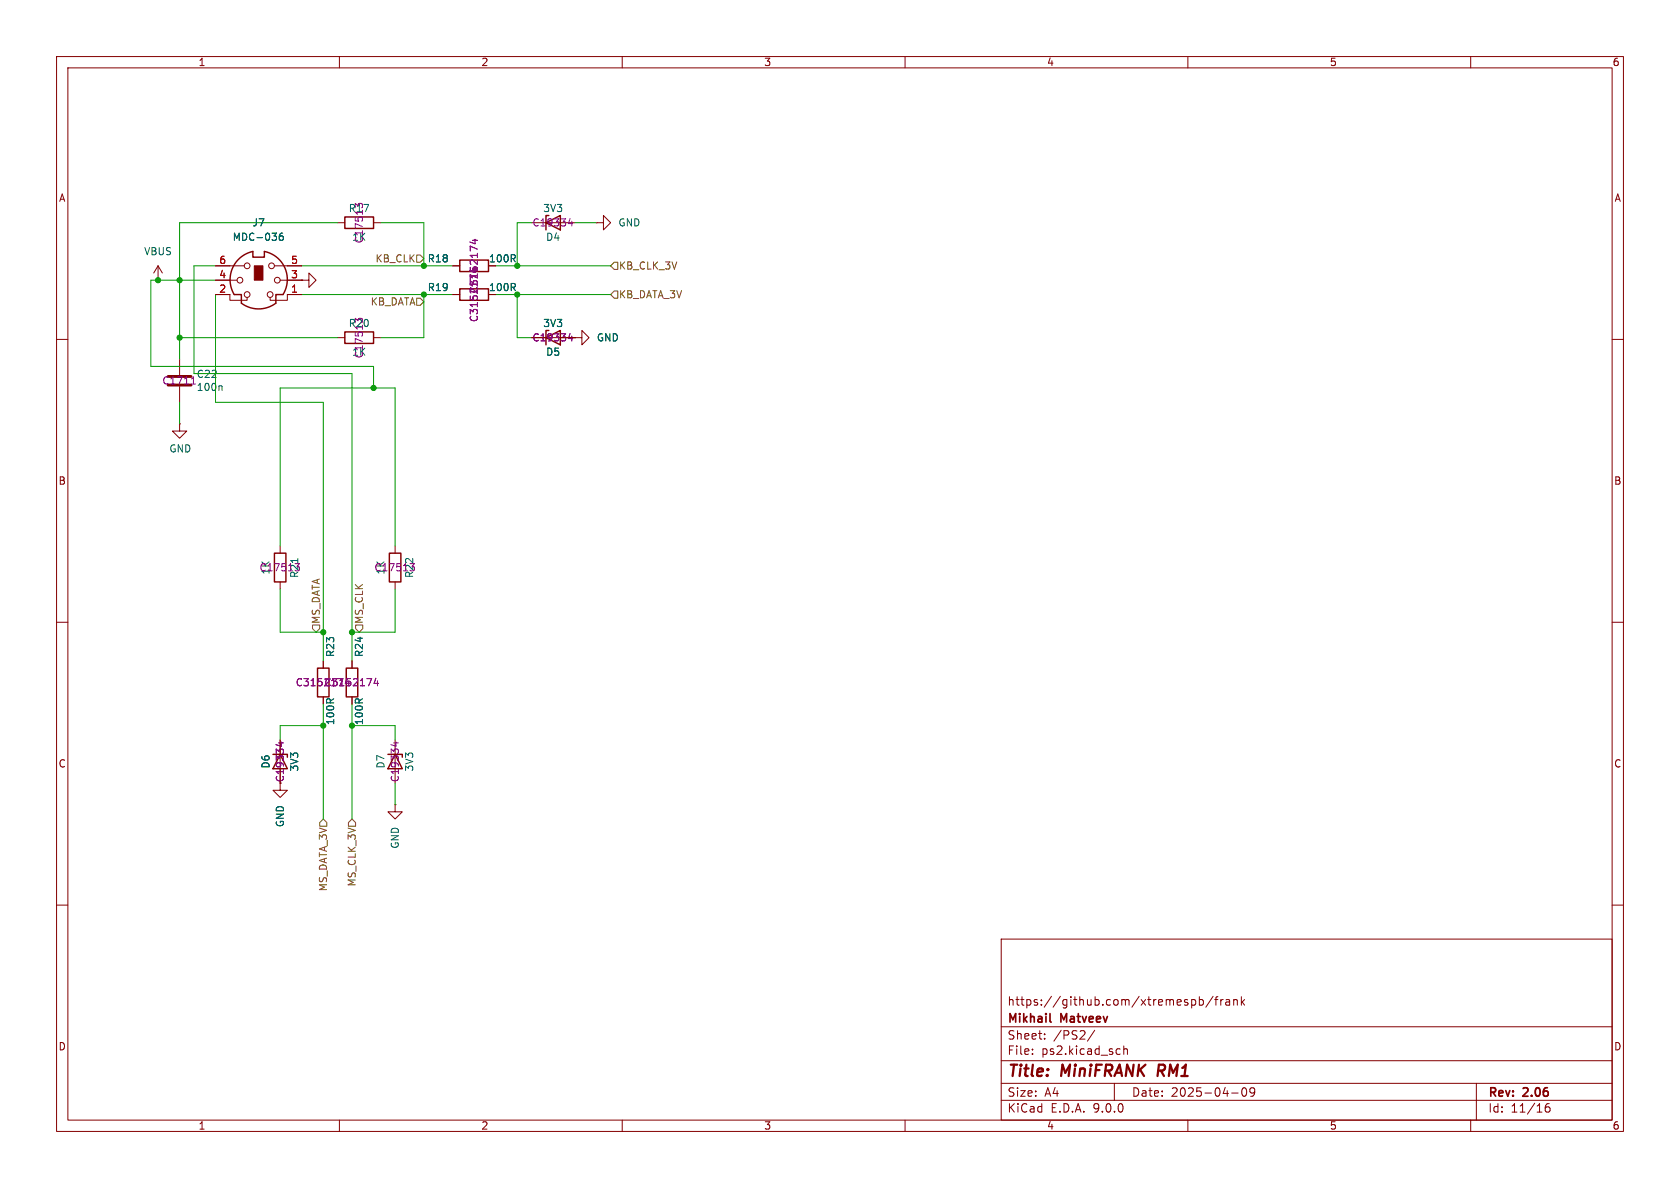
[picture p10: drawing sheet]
(kicad_sch
 (version 20250114)
 (generator "eeschema")
 (generator_version "9.0")
 (paper "A4")
 (title_block
  (title "MiniFRANK RM1")
  (date "2025-04-09")
  (rev "${VERSION}")
  (company "Mikhail Matveev")
  (comment 1 "https://github.com/xtremespb/frank"))
 (lib_symbols
  (symbol "Connector:Mini-DIN-6"
   (pin_names
    (offset 1.016)) (exclude_from_sim no) (in_bom yes) (on_board yes)
   (property "Reference" "J" (at 0 6.35 0) (effects (font (size 1.27 1.27))))
   (property "Value" "Mini-DIN-6" (at 0 -6.35 0) (effects (font (size 1.27 1.27))))
   (property "Footprint" "" (at 0 0 0) (effects (font (size 1.27 1.27)) (hide yes)))
   (property "Datasheet" "http://service.powerdynamics.com/ec/Catalog17/Section%2011.pdf" (at 0 0 0) (effects (font (size 1.27 1.27)) (hide yes)))
   (property "Description" "6-pin Mini-DIN connector" (at 0 0 0) (effects (font (size 1.27 1.27)) (hide yes)))
   (symbol "Mini-DIN-6_0_1"
    (polyline (pts (xy -4.318 -2.54) (xy -3.048 -2.54) (xy -3.048 -4.064)) (stroke (width 0.254) (type default)) (fill (type none)))
    (polyline (pts (xy -3.81 0) (xy -5.08 0)) (stroke (width 0) (type default)) (fill (type none)))
    (circle (center -3.302 0) (radius 0.508) (stroke (width 0) (type default)) (fill (type none)))
    (polyline (pts (xy -2.54 2.54) (xy -5.08 2.54)) (stroke (width 0) (type default)) (fill (type none)))
    (circle (center -2.032 2.54) (radius 0.508) (stroke (width 0) (type default)) (fill (type none)))
    (circle (center -2.032 -2.54) (radius 0.508) (stroke (width 0) (type default)) (fill (type none)))
    (polyline (pts (xy -2.032 -3.048) (xy -2.032 -3.556) (xy -5.08 -3.556) (xy -5.08 -2.54)) (stroke (width 0) (type default)) (fill (type none)))
    (polyline (pts (xy -1.016 5.08) (xy -1.016 4.064) (xy 1.016 4.064) (xy 1.016 5.08)) (stroke (width 0.254) (type default)) (fill (type none)))
    (rectangle (start -0.762 2.54) (end 0.762 0) (stroke (width 0) (type default)) (fill (type outline)))
    (arc (start 3.048 -4.064) (mid 0 -5.08) (end -3.048 -4.064) (stroke (width 0.254) (type default)) (fill (type none)))
    (arc (start 1.016 5.08) (mid 4.6646 2.1356) (end 4.318 -2.54) (stroke (width 0.254) (type default)) (fill (type none)))
    (arc (start -4.318 -2.54) (mid -4.6241 2.1181) (end -1.016 5.08) (stroke (width 0.254) (type default)) (fill (type none)))
    (circle (center 2.032 -2.54) (radius 0.508) (stroke (width 0) (type default)) (fill (type none)))
    (polyline (pts (xy 2.032 -3.048) (xy 2.032 -3.556) (xy 5.08 -3.556) (xy 5.08 -2.54)) (stroke (width 0) (type default)) (fill (type none)))
    (circle (center 2.286 2.54) (radius 0.508) (stroke (width 0) (type default)) (fill (type none)))
    (polyline (pts (xy 2.794 2.54) (xy 5.08 2.54)) (stroke (width 0) (type default)) (fill (type none)))
    (circle (center 3.302 0) (radius 0.508) (stroke (width 0) (type default)) (fill (type none)))
    (polyline (pts (xy 4.318 -2.54) (xy 3.048 -2.54) (xy 3.048 -4.064)) (stroke (width 0.254) (type default)) (fill (type none)))
    (polyline (pts (xy 5.08 0) (xy 3.81 0)) (stroke (width 0) (type default)) (fill (type none))))
   (symbol "Mini-DIN-6_1_1"
    (pin passive line (at -7.62 2.54 0) (length 2.54) (name "~" (effects (font (size 1.27 1.27)))) (number "6" (effects (font (size 1.27 1.27)))))
    (pin passive line (at -7.62 0 0) (length 2.54) (name "~" (effects (font (size 1.27 1.27)))) (number "4" (effects (font (size 1.27 1.27)))))
    (pin passive line (at -7.62 -2.54 0) (length 2.54) (name "~" (effects (font (size 1.27 1.27)))) (number "2" (effects (font (size 1.27 1.27)))))
    (pin passive line (at 7.62 2.54 180) (length 2.54) (name "~" (effects (font (size 1.27 1.27)))) (number "5" (effects (font (size 1.27 1.27)))))
    (pin passive line (at 7.62 0 180) (length 2.54) (name "~" (effects (font (size 1.27 1.27)))) (number "3" (effects (font (size 1.27 1.27)))))
    (pin passive line (at 7.62 -2.54 180) (length 2.54) (name "~" (effects (font (size 1.27 1.27)))) (number "1" (effects (font (size 1.27 1.27))))))
   (embedded_fonts no))
  (symbol "Device:C"
   (pin_numbers (hide yes))
   (pin_names
    (offset 0.254)) (exclude_from_sim no) (in_bom yes) (on_board yes)
   (property "Reference" "C" (at 0.635 2.54 0) (effects (font (size 1.27 1.27)) (justify left)))
   (property "Value" "C" (at 0.635 -2.54 0) (effects (font (size 1.27 1.27)) (justify left)))
   (property "Footprint" "" (at 0.9652 -3.81 0) (effects (font (size 1.27 1.27)) (hide yes)))
   (property "Datasheet" "~" (at 0 0 0) (effects (font (size 1.27 1.27)) (hide yes)))
   (property "Description" "Unpolarized capacitor" (at 0 0 0) (effects (font (size 1.27 1.27)) (hide yes)))
   (symbol "C_0_1"
    (polyline (pts (xy -2.032 0.762) (xy 2.032 0.762)) (stroke (width 0.508) (type default)) (fill (type none)))
    (polyline (pts (xy -2.032 -0.762) (xy 2.032 -0.762)) (stroke (width 0.508) (type default)) (fill (type none))))
   (symbol "C_1_1"
    (pin passive line (at 0 3.81 270) (length 2.794) (name "~" (effects (font (size 1.27 1.27)))) (number "1" (effects (font (size 1.27 1.27)))))
    (pin passive line (at 0 -3.81 90) (length 2.794) (name "~" (effects (font (size 1.27 1.27)))) (number "2" (effects (font (size 1.27 1.27))))))
   (embedded_fonts no))
  (symbol "Device:D_Zener"
   (pin_numbers (hide yes))
   (pin_names
    (offset 1.016) (hide yes)) (exclude_from_sim no) (in_bom yes) (on_board yes)
   (property "Reference" "D" (at 0 2.54 0) (effects (font (size 1.27 1.27))))
   (property "Value" "D_Zener" (at 0 -2.54 0) (effects (font (size 1.27 1.27))))
   (property "Footprint" "" (at 0 0 0) (effects (font (size 1.27 1.27)) (hide yes)))
   (property "Datasheet" "~" (at 0 0 0) (effects (font (size 1.27 1.27)) (hide yes)))
   (property "Description" "Zener diode" (at 0 0 0) (effects (font (size 1.27 1.27)) (hide yes)))
   (symbol "D_Zener_0_1"
    (polyline (pts (xy -1.27 -1.27) (xy -1.27 1.27) (xy -0.762 1.27)) (stroke (width 0.254) (type default)) (fill (type none)))
    (polyline (pts (xy 1.27 0) (xy -1.27 0)) (stroke (width 0) (type default)) (fill (type none)))
    (polyline (pts (xy 1.27 -1.27) (xy 1.27 1.27) (xy -1.27 0) (xy 1.27 -1.27)) (stroke (width 0.254) (type default)) (fill (type none))))
   (symbol "D_Zener_1_1"
    (pin passive line (at -3.81 0 0) (length 2.54) (name "K" (effects (font (size 1.27 1.27)))) (number "1" (effects (font (size 1.27 1.27)))))
    (pin passive line (at 3.81 0 180) (length 2.54) (name "A" (effects (font (size 1.27 1.27)))) (number "2" (effects (font (size 1.27 1.27))))))
   (embedded_fonts no))
  (symbol "Device:R"
   (pin_numbers (hide yes))
   (pin_names
    (offset 0)) (exclude_from_sim no) (in_bom yes) (on_board yes)
   (property "Reference" "R" (at 2.032 0 90) (effects (font (size 1.27 1.27))))
   (property "Value" "R" (at 0 0 90) (effects (font (size 1.27 1.27))))
   (property "Footprint" "" (at -1.778 0 90) (effects (font (size 1.27 1.27)) (hide yes)))
   (property "Datasheet" "~" (at 0 0 0) (effects (font (size 1.27 1.27)) (hide yes)))
   (property "Description" "Resistor" (at 0 0 0) (effects (font (size 1.27 1.27)) (hide yes)))
   (symbol "R_0_1"
    (rectangle (start -1.016 -2.54) (end 1.016 2.54) (stroke (width 0.254) (type default)) (fill (type none))))
   (symbol "R_1_1"
    (pin passive line (at 0 3.81 270) (length 1.27) (name "~" (effects (font (size 1.27 1.27)))) (number "1" (effects (font (size 1.27 1.27)))))
    (pin passive line (at 0 -3.81 90) (length 1.27) (name "~" (effects (font (size 1.27 1.27)))) (number "2" (effects (font (size 1.27 1.27))))))
   (embedded_fonts no))
  (symbol "GND_1"
   (power)
   (pin_numbers (hide yes))
   (pin_names
    (offset 0) (hide yes)) (exclude_from_sim no) (in_bom yes) (on_board yes)
   (property "Reference" "#PWR" (at 0 -6.35 0) (effects (font (size 1.27 1.27)) (hide yes)))
   (property "Value" "GND" (at 0 -3.81 0) (effects (font (size 1.27 1.27))))
   (property "Footprint" "" (at 0 0 0) (effects (font (size 1.27 1.27)) (hide yes)))
   (property "Datasheet" "" (at 0 0 0) (effects (font (size 1.27 1.27)) (hide yes)))
   (property "Description" "Power symbol creates a global label with name \"GND\" , ground" (at 0 0 0) (effects (font (size 1.27 1.27)) (hide yes)))
   (symbol "GND_1_0_1"
    (polyline (pts (xy 0 0) (xy 0 -1.27) (xy 1.27 -1.27) (xy 0 -2.54) (xy -1.27 -1.27) (xy 0 -1.27)) (stroke (width 0) (type default)) (fill (type none))))
   (symbol "GND_1_1_1"
    (pin power_in line (at 0 0 270) (length 0) (name "~" (effects (font (size 1.27 1.27)))) (number "1" (effects (font (size 1.27 1.27))))))
   (embedded_fonts no))
  (symbol "GND_2"
   (power)
   (pin_numbers (hide yes))
   (pin_names
    (offset 0) (hide yes)) (exclude_from_sim no) (in_bom yes) (on_board yes)
   (property "Reference" "#PWR" (at 0 -6.35 0) (effects (font (size 1.27 1.27)) (hide yes)))
   (property "Value" "GND" (at 0 -3.81 0) (effects (font (size 1.27 1.27))))
   (property "Footprint" "" (at 0 0 0) (effects (font (size 1.27 1.27)) (hide yes)))
   (property "Datasheet" "" (at 0 0 0) (effects (font (size 1.27 1.27)) (hide yes)))
   (property "Description" "Power symbol creates a global label with name \"GND\" , ground" (at 0 0 0) (effects (font (size 1.27 1.27)) (hide yes)))
   (symbol "GND_2_0_1"
    (polyline (pts (xy 0 0) (xy 0 -1.27) (xy 1.27 -1.27) (xy 0 -2.54) (xy -1.27 -1.27) (xy 0 -1.27)) (stroke (width 0) (type default)) (fill (type none))))
   (symbol "GND_2_1_1"
    (pin power_in line (at 0 0 270) (length 0) (name "~" (effects (font (size 1.27 1.27)))) (number "1" (effects (font (size 1.27 1.27))))))
   (embedded_fonts no))
  (symbol "GND_3"
   (power)
   (pin_numbers (hide yes))
   (pin_names
    (offset 0) (hide yes)) (exclude_from_sim no) (in_bom yes) (on_board yes)
   (property "Reference" "#PWR" (at 0 -6.35 0) (effects (font (size 1.27 1.27)) (hide yes)))
   (property "Value" "GND" (at 0 -3.81 0) (effects (font (size 1.27 1.27))))
   (property "Footprint" "" (at 0 0 0) (effects (font (size 1.27 1.27)) (hide yes)))
   (property "Datasheet" "" (at 0 0 0) (effects (font (size 1.27 1.27)) (hide yes)))
   (property "Description" "Power symbol creates a global label with name \"GND\" , ground" (at 0 0 0) (effects (font (size 1.27 1.27)) (hide yes)))
   (symbol "GND_3_0_1"
    (polyline (pts (xy 0 0) (xy 0 -1.27) (xy 1.27 -1.27) (xy 0 -2.54) (xy -1.27 -1.27) (xy 0 -1.27)) (stroke (width 0) (type default)) (fill (type none))))
   (symbol "GND_3_1_1"
    (pin power_in line (at 0 0 270) (length 0) (name "~" (effects (font (size 1.27 1.27)))) (number "1" (effects (font (size 1.27 1.27))))))
   (embedded_fonts no))
  (symbol "GND_4"
   (power)
   (pin_numbers (hide yes))
   (pin_names
    (offset 0) (hide yes)) (exclude_from_sim no) (in_bom yes) (on_board yes)
   (property "Reference" "#PWR" (at 0 -6.35 0) (effects (font (size 1.27 1.27)) (hide yes)))
   (property "Value" "GND" (at 0 -3.81 0) (effects (font (size 1.27 1.27))))
   (property "Footprint" "" (at 0 0 0) (effects (font (size 1.27 1.27)) (hide yes)))
   (property "Datasheet" "" (at 0 0 0) (effects (font (size 1.27 1.27)) (hide yes)))
   (property "Description" "Power symbol creates a global label with name \"GND\" , ground" (at 0 0 0) (effects (font (size 1.27 1.27)) (hide yes)))
   (symbol "GND_4_0_1"
    (polyline (pts (xy 0 0) (xy 0 -1.27) (xy 1.27 -1.27) (xy 0 -2.54) (xy -1.27 -1.27) (xy 0 -1.27)) (stroke (width 0) (type default)) (fill (type none))))
   (symbol "GND_4_1_1"
    (pin power_in line (at 0 0 270) (length 0) (name "~" (effects (font (size 1.27 1.27)))) (number "1" (effects (font (size 1.27 1.27))))))
   (embedded_fonts no))
  (symbol "GND_6"
   (power)
   (pin_numbers (hide yes))
   (pin_names
    (offset 0) (hide yes)) (exclude_from_sim no) (in_bom yes) (on_board yes)
   (property "Reference" "#PWR" (at 0 -6.35 0) (effects (font (size 1.27 1.27)) (hide yes)))
   (property "Value" "GND" (at 0 -3.81 0) (effects (font (size 1.27 1.27))))
   (property "Footprint" "" (at 0 0 0) (effects (font (size 1.27 1.27)) (hide yes)))
   (property "Datasheet" "" (at 0 0 0) (effects (font (size 1.27 1.27)) (hide yes)))
   (property "Description" "Power symbol creates a global label with name \"GND\" , ground" (at 0 0 0) (effects (font (size 1.27 1.27)) (hide yes)))
   (symbol "GND_6_0_1"
    (polyline (pts (xy 0 0) (xy 0 -1.27) (xy 1.27 -1.27) (xy 0 -2.54) (xy -1.27 -1.27) (xy 0 -1.27)) (stroke (width 0) (type default)) (fill (type none))))
   (symbol "GND_6_1_1"
    (pin power_in line (at 0 0 270) (length 0) (name "~" (effects (font (size 1.27 1.27)))) (number "1" (effects (font (size 1.27 1.27))))))
   (embedded_fonts no))
  (symbol "power:GND"
   (power)
   (pin_numbers (hide yes))
   (pin_names
    (offset 0) (hide yes)) (exclude_from_sim no) (in_bom yes) (on_board yes)
   (property "Reference" "#PWR" (at 0 -6.35 0) (effects (font (size 1.27 1.27)) (hide yes)))
   (property "Value" "GND" (at 0 -3.81 0) (effects (font (size 1.27 1.27))))
   (property "Footprint" "" (at 0 0 0) (effects (font (size 1.27 1.27)) (hide yes)))
   (property "Datasheet" "" (at 0 0 0) (effects (font (size 1.27 1.27)) (hide yes)))
   (property "Description" "Power symbol creates a global label with name \"GND\" , ground" (at 0 0 0) (effects (font (size 1.27 1.27)) (hide yes)))
   (symbol "GND_0_1"
    (polyline (pts (xy 0 0) (xy 0 -1.27) (xy 1.27 -1.27) (xy 0 -2.54) (xy -1.27 -1.27) (xy 0 -1.27)) (stroke (width 0) (type default)) (fill (type none))))
   (symbol "GND_1_1"
    (pin power_in line (at 0 0 270) (length 0) (name "~" (effects (font (size 1.27 1.27)))) (number "1" (effects (font (size 1.27 1.27))))))
   (embedded_fonts no))
  (symbol "power:VBUS"
   (power)
   (pin_numbers (hide yes))
   (pin_names
    (offset 0) (hide yes)) (exclude_from_sim no) (in_bom yes) (on_board yes)
   (property "Reference" "#PWR" (at 0 -3.81 0) (effects (font (size 1.27 1.27)) (hide yes)))
   (property "Value" "VBUS" (at 0 3.556 0) (effects (font (size 1.27 1.27))))
   (property "Footprint" "" (at 0 0 0) (effects (font (size 1.27 1.27)) (hide yes)))
   (property "Datasheet" "" (at 0 0 0) (effects (font (size 1.27 1.27)) (hide yes)))
   (property "Description" "Power symbol creates a global label with name \"VBUS\"" (at 0 0 0) (effects (font (size 1.27 1.27)) (hide yes)))
   (symbol "VBUS_0_1"
    (polyline (pts (xy -0.762 1.27) (xy 0 2.54)) (stroke (width 0) (type default)) (fill (type none)))
    (polyline (pts (xy 0 2.54) (xy 0.762 1.27)) (stroke (width 0) (type default)) (fill (type none)))
    (polyline (pts (xy 0 0) (xy 0 2.54)) (stroke (width 0) (type default)) (fill (type none))))
   (symbol "VBUS_1_1"
    (pin power_in line (at 0 0 90) (length 0) (name "~" (effects (font (size 1.27 1.27)))) (number "1" (effects (font (size 1.27 1.27))))))
   (embedded_fonts no)))
 (junction
  (at 91.44 52.07)
  (diameter 0)
  (color 0 0 0 0))
 (junction
  (at 57.15 128.27)
  (diameter 0)
  (color 0 0 0 0))
 (junction
  (at 66.04 68.58)
  (diameter 0)
  (color 0 0 0 0))
 (junction
  (at 57.15 111.76)
  (diameter 0)
  (color 0 0 0 0))
 (junction
  (at 74.93 46.99)
  (diameter 0)
  (color 0 0 0 0))
 (junction
  (at 31.75 49.53)
  (diameter 0)
  (color 0 0 0 0))
 (junction
  (at 91.44 46.99)
  (diameter 0)
  (color 0 0 0 0))
 (junction
  (at 62.23 128.27)
  (diameter 0)
  (color 0 0 0 0))
 (junction
  (at 31.75 59.69)
  (diameter 0)
  (color 0 0 0 0))
 (junction
  (at 62.23 111.76)
  (diameter 0)
  (color 0 0 0 0))
 (junction
  (at 74.93 52.07)
  (diameter 0)
  (color 0 0 0 0))
 (junction
  (at 27.94 49.53)
  (diameter 0)
  (color 0 0 0 0))
 (wire
  (pts (xy 57.15 128.27) (xy 57.15 144.78))
  (stroke (width 0) (type default)))
 (wire
  (pts (xy 69.85 111.76) (xy 62.23 111.76))
  (stroke (width 0) (type default)))
 (wire
  (pts (xy 69.85 128.27) (xy 62.23 128.27))
  (stroke (width 0) (type default)))
 (wire
  (pts (xy 74.93 52.07) (xy 80.01 52.07))
  (stroke (width 0) (type default)))
 (wire
  (pts (xy 74.93 46.99) (xy 80.01 46.99))
  (stroke (width 0) (type default)))
 (wire
  (pts (xy 59.69 59.69) (xy 31.75 59.69))
  (stroke (width 0) (type default)))
 (wire
  (pts (xy 49.53 96.52) (xy 49.53 68.58))
  (stroke (width 0) (type default)))
 (wire
  (pts (xy 49.53 104.14) (xy 49.53 111.76))
  (stroke (width 0) (type default)))
 (wire
  (pts (xy 27.94 49.53) (xy 26.67 49.53))
  (stroke (width 0) (type default)))
 (wire
  (pts (xy 31.75 59.69) (xy 31.75 63.5))
  (stroke (width 0) (type default)))
 (wire
  (pts (xy 31.75 39.37) (xy 31.75 49.53))
  (stroke (width 0) (type default)))
 (wire
  (pts (xy 62.23 128.27) (xy 62.23 124.46))
  (stroke (width 0) (type default)))
 (wire
  (pts (xy 62.23 128.27) (xy 62.23 144.78))
  (stroke (width 0) (type default)))
 (wire
  (pts (xy 38.1 52.07) (xy 38.1 71.12))
  (stroke (width 0) (type default)))
 (wire
  (pts (xy 101.6 39.37) (xy 105.41 39.37))
  (stroke (width 0) (type default)))
 (wire
  (pts (xy 69.85 130.81) (xy 69.85 128.27))
  (stroke (width 0) (type default)))
 (wire
  (pts (xy 91.44 52.07) (xy 87.63 52.07))
  (stroke (width 0) (type default)))
 (wire
  (pts (xy 91.44 59.69) (xy 91.44 52.07))
  (stroke (width 0) (type default)))
 (wire
  (pts (xy 69.85 104.14) (xy 69.85 111.76))
  (stroke (width 0) (type default)))
 (wire
  (pts (xy 91.44 52.07) (xy 107.95 52.07))
  (stroke (width 0) (type default)))
 (wire
  (pts (xy 31.75 59.69) (xy 31.75 49.53))
  (stroke (width 0) (type default)))
 (wire
  (pts (xy 59.69 39.37) (xy 31.75 39.37))
  (stroke (width 0) (type default)))
 (wire
  (pts (xy 38.1 46.99) (xy 34.29 46.99))
  (stroke (width 0) (type default)))
 (wire
  (pts (xy 66.04 64.77) (xy 66.04 68.58))
  (stroke (width 0) (type default)))
 (wire
  (pts (xy 66.04 68.58) (xy 69.85 68.58))
  (stroke (width 0) (type default)))
 (wire
  (pts (xy 49.53 128.27) (xy 57.15 128.27))
  (stroke (width 0) (type default)))
 (wire
  (pts (xy 93.98 59.69) (xy 91.44 59.69))
  (stroke (width 0) (type default)))
 (wire
  (pts (xy 57.15 111.76) (xy 49.53 111.76))
  (stroke (width 0) (type default)))
 (wire
  (pts (xy 93.98 39.37) (xy 91.44 39.37))
  (stroke (width 0) (type default)))
 (wire
  (pts (xy 53.34 52.07) (xy 74.93 52.07))
  (stroke (width 0) (type default)))
 (wire
  (pts (xy 34.29 46.99) (xy 34.29 66.04))
  (stroke (width 0) (type default)))
 (wire
  (pts (xy 91.44 46.99) (xy 107.95 46.99))
  (stroke (width 0) (type default)))
 (wire
  (pts (xy 38.1 71.12) (xy 57.15 71.12))
  (stroke (width 0) (type default)))
 (wire
  (pts (xy 91.44 39.37) (xy 91.44 46.99))
  (stroke (width 0) (type default)))
 (wire
  (pts (xy 31.75 49.53) (xy 38.1 49.53))
  (stroke (width 0) (type default)))
 (wire
  (pts (xy 31.75 49.53) (xy 27.94 49.53))
  (stroke (width 0) (type default)))
 (wire
  (pts (xy 67.31 59.69) (xy 74.93 59.69))
  (stroke (width 0) (type default)))
 (wire
  (pts (xy 74.93 39.37) (xy 74.93 46.99))
  (stroke (width 0) (type default)))
 (wire
  (pts (xy 26.67 64.77) (xy 66.04 64.77))
  (stroke (width 0) (type default)))
 (wire
  (pts (xy 62.23 111.76) (xy 62.23 116.84))
  (stroke (width 0) (type default)))
 (wire
  (pts (xy 49.53 130.81) (xy 49.53 128.27))
  (stroke (width 0) (type default)))
 (wire
  (pts (xy 57.15 71.12) (xy 57.15 111.76))
  (stroke (width 0) (type default)))
 (wire
  (pts (xy 57.15 128.27) (xy 57.15 124.46))
  (stroke (width 0) (type default)))
 (wire
  (pts (xy 34.29 66.04) (xy 62.23 66.04))
  (stroke (width 0) (type default)))
 (wire
  (pts (xy 26.67 49.53) (xy 26.67 64.77))
  (stroke (width 0) (type default)))
 (wire
  (pts (xy 53.34 46.99) (xy 74.93 46.99))
  (stroke (width 0) (type default)))
 (wire
  (pts (xy 69.85 96.52) (xy 69.85 68.58))
  (stroke (width 0) (type default)))
 (wire
  (pts (xy 67.31 39.37) (xy 74.93 39.37))
  (stroke (width 0) (type default)))
 (wire
  (pts (xy 31.75 71.12) (xy 31.75 74.93))
  (stroke (width 0) (type default)))
 (wire
  (pts (xy 49.53 68.58) (xy 66.04 68.58))
  (stroke (width 0) (type default)))
 (wire
  (pts (xy 74.93 52.07) (xy 74.93 59.69))
  (stroke (width 0) (type default)))
 (wire
  (pts (xy 62.23 66.04) (xy 62.23 111.76))
  (stroke (width 0) (type default)))
 (wire
  (pts (xy 57.15 111.76) (xy 57.15 116.84))
  (stroke (width 0) (type default)))
 (wire
  (pts (xy 91.44 46.99) (xy 87.63 46.99))
  (stroke (width 0) (type default)))
 (wire
  (pts (xy 69.85 138.43) (xy 69.85 142.24))
  (stroke (width 0) (type default)))
 (hierarchical_label "MS_CLK_3V"
  (shape input)
  (at 62.23 144.78 270)
  (effects (font (size 1.27 1.27)) (justify right)))
 (hierarchical_label "MS_CLK"
  (shape input)
  (at 63.5 111.76 90)
  (effects (font (size 1.27 1.27)) (justify left)))
 (hierarchical_label "KB_CLK"
  (shape input)
  (at 74.93 45.72 180)
  (effects (font (size 1.27 1.27)) (justify right)))
 (hierarchical_label "KB_DATA_3V"
  (shape input)
  (at 107.95 52.07 0)
  (effects (font (size 1.27 1.27)) (justify left)))
 (hierarchical_label "MS_DATA_3V"
  (shape input)
  (at 57.15 144.78 270)
  (effects (font (size 1.27 1.27)) (justify right)))
 (hierarchical_label "MS_DATA"
  (shape input)
  (at 55.88 111.76 90)
  (effects (font (size 1.27 1.27)) (justify left)))
 (hierarchical_label "KB_CLK_3V"
  (shape input)
  (at 107.95 46.99 0)
  (effects (font (size 1.27 1.27)) (justify left)))
 (hierarchical_label "KB_DATA"
  (shape input)
  (at 74.93 53.34 180)
  (effects (font (size 1.27 1.27)) (justify right)))
 (symbol
  (lib_name "GND_6")
  (lib_id "power:GND")
  (at 101.6 59.69 90)
  (unit 1)
  (exclude_from_sim no)
  (in_bom yes)
  (on_board yes)
  (dnp no)
  (fields_autoplaced yes)
  (property "Reference" "#PWR055" (at 107.95 59.69 0) (effects (font (size 1.27 1.27)) (hide yes)))
  (property "Value" "GND" (at 105.41 59.6899 90) (effects (font (size 1.27 1.27)) (justify right)))
  (property "Footprint" "" (at 101.6 59.69 0) (effects (font (size 1.27 1.27)) (hide yes)))
  (property "Datasheet" "" (at 101.6 59.69 0) (effects (font (size 1.27 1.27)) (hide yes)))
  (property "Description" "Power symbol creates a global label with name \"GND\" , ground" (at 101.6 59.69 0) (effects (font (size 1.27 1.27)) (hide yes)))
  (pin "1"))
 (symbol
  (lib_id "Device:D_Zener")
  (at 97.79 59.69 0)
  (unit 1)
  (exclude_from_sim no)
  (in_bom yes)
  (on_board yes)
  (dnp no)
  (property "Reference" "D5" (at 97.79 62.23 0) (effects (font (size 1.27 1.27))))
  (property "Value" "3V3" (at 97.79 57.15 0) (effects (font (size 1.27 1.27))))
  (property "Footprint" "FRANK:Diode (SOD-323)" (at 97.79 59.69 0) (effects (font (size 1.27 1.27)) (hide yes)))
  (property "Datasheet" "https://www.vishay.com/docs/83335/bzx384g.pdf" (at 97.79 59.69 0) (effects (font (size 1.27 1.27)) (hide yes)))
  (property "Description" "" (at 97.79 59.69 0) (effects (font (size 1.27 1.27)) (hide yes)))
  (property "AliExpress" "https://www.aliexpress.com/item/1005006143480992.html" (at 97.79 59.69 0) (effects (font (size 1.27 1.27)) (hide yes)))
  (property "LCSC" "C19334" (at 97.79 59.69 0) (effects (font (size 1.27 1.27))))
  (pin "1")
  (pin "2"))
 (symbol
  (lib_name "GND_3")
  (lib_id "power:GND")
  (at 31.75 74.93 0)
  (unit 1)
  (exclude_from_sim no)
  (in_bom yes)
  (on_board yes)
  (dnp no)
  (property "Reference" "#PWR056" (at 31.75 81.28 0) (effects (font (size 1.27 1.27)) (hide yes)))
  (property "Value" "GND" (at 31.877 79.3242 0) (effects (font (size 1.27 1.27))))
  (property "Footprint" "" (at 31.75 74.93 0) (effects (font (size 1.27 1.27)) (hide yes)))
  (property "Datasheet" "" (at 31.75 74.93 0) (effects (font (size 1.27 1.27)) (hide yes)))
  (property "Description" "Power symbol creates a global label with name \"GND\" , ground" (at 31.75 74.93 0) (effects (font (size 1.27 1.27)) (hide yes)))
  (pin "1"))
 (symbol
  (lib_id "Device:R")
  (at 49.53 100.33 0)
  (unit 1)
  (exclude_from_sim no)
  (in_bom yes)
  (on_board yes)
  (dnp no)
  (property "Reference" "R21" (at 52.07 100.33 90) (effects (font (size 1.27 1.27))))
  (property "Value" "1K" (at 46.99 100.33 90) (effects (font (size 1.27 1.27))))
  (property "Footprint" "FRANK:Resistor (0805)" (at 47.752 100.33 90) (effects (font (size 1.27 1.27)) (hide yes)))
  (property "Datasheet" "https://www.vishay.com/docs/28952/mcs0402at-mct0603at-mcu0805at-mca1206at.pdf" (at 49.53 100.33 0) (effects (font (size 1.27 1.27)) (hide yes)))
  (property "Description" "" (at 49.53 100.33 0) (effects (font (size 1.27 1.27)) (hide yes)))
  (property "AliExpress" "https://www.aliexpress.com/item/1005005945735199.html" (at 49.53 100.33 0) (effects (font (size 1.27 1.27)) (hide yes)))
  (property "LCSC" "C17513" (at 49.53 100.33 0) (effects (font (size 1.27 1.27))))
  (pin "1")
  (pin "2"))
 (symbol
  (lib_name "GND_1")
  (lib_id "power:GND")
  (at 69.85 142.24 0)
  (unit 1)
  (exclude_from_sim no)
  (in_bom yes)
  (on_board yes)
  (dnp no)
  (fields_autoplaced yes)
  (property "Reference" "#PWR058" (at 69.85 148.59 0) (effects (font (size 1.27 1.27)) (hide yes)))
  (property "Value" "GND" (at 69.8501 146.05 90) (effects (font (size 1.27 1.27)) (justify right)))
  (property "Footprint" "" (at 69.85 142.24 0) (effects (font (size 1.27 1.27)) (hide yes)))
  (property "Datasheet" "" (at 69.85 142.24 0) (effects (font (size 1.27 1.27)) (hide yes)))
  (property "Description" "Power symbol creates a global label with name \"GND\" , ground" (at 69.85 142.24 0) (effects (font (size 1.27 1.27)) (hide yes)))
  (pin "1"))
 (symbol
  (lib_id "Device:R")
  (at 83.82 52.07 90)
  (unit 1)
  (exclude_from_sim no)
  (in_bom yes)
  (on_board yes)
  (dnp no)
  (property "Reference" "R19" (at 77.47 50.8 90) (effects (font (size 1.27 1.27))))
  (property "Value" "100R" (at 88.9 50.8 90) (effects (font (size 1.27 1.27))))
  (property "Footprint" "FRANK:Resistor (0805)" (at 83.82 53.848 90) (effects (font (size 1.27 1.27)) (hide yes)))
  (property "Datasheet" "https://www.vishay.com/docs/28952/mcs0402at-mct0603at-mcu0805at-mca1206at.pdf" (at 83.82 52.07 0) (effects (font (size 1.27 1.27)) (hide yes)))
  (property "Description" "" (at 83.82 52.07 0) (effects (font (size 1.27 1.27)) (hide yes)))
  (property "AliExpress" "https://www.aliexpress.com/item/1005005945735199.html" (at 83.82 52.07 0) (effects (font (size 1.27 1.27)) (hide yes)))
  (property "LCSC" "C3152174" (at 83.82 52.07 0) (effects (font (size 1.27 1.27))))
  (pin "1")
  (pin "2"))
 (symbol
  (lib_id "Device:R")
  (at 69.85 100.33 0)
  (unit 1)
  (exclude_from_sim no)
  (in_bom yes)
  (on_board yes)
  (dnp no)
  (property "Reference" "R22" (at 72.39 100.33 90) (effects (font (size 1.27 1.27))))
  (property "Value" "1K" (at 67.31 100.33 90) (effects (font (size 1.27 1.27))))
  (property "Footprint" "FRANK:Resistor (0805)" (at 68.072 100.33 90) (effects (font (size 1.27 1.27)) (hide yes)))
  (property "Datasheet" "https://www.vishay.com/docs/28952/mcs0402at-mct0603at-mcu0805at-mca1206at.pdf" (at 69.85 100.33 0) (effects (font (size 1.27 1.27)) (hide yes)))
  (property "Description" "" (at 69.85 100.33 0) (effects (font (size 1.27 1.27)) (hide yes)))
  (property "AliExpress" "https://www.aliexpress.com/item/1005005945735199.html" (at 69.85 100.33 0) (effects (font (size 1.27 1.27)) (hide yes)))
  (property "LCSC" "C17513" (at 69.85 100.33 0) (effects (font (size 1.27 1.27))))
  (pin "1")
  (pin "2"))
 (symbol
  (lib_id "Device:R")
  (at 83.82 46.99 90)
  (unit 1)
  (exclude_from_sim no)
  (in_bom yes)
  (on_board yes)
  (dnp no)
  (property "Reference" "R18" (at 77.47 45.72 90) (effects (font (size 1.27 1.27))))
  (property "Value" "100R" (at 88.9 45.72 90) (effects (font (size 1.27 1.27))))
  (property "Footprint" "FRANK:Resistor (0805)" (at 83.82 48.768 90) (effects (font (size 1.27 1.27)) (hide yes)))
  (property "Datasheet" "https://www.vishay.com/docs/28952/mcs0402at-mct0603at-mcu0805at-mca1206at.pdf" (at 83.82 46.99 0) (effects (font (size 1.27 1.27)) (hide yes)))
  (property "Description" "" (at 83.82 46.99 0) (effects (font (size 1.27 1.27)) (hide yes)))
  (property "AliExpress" "https://www.aliexpress.com/item/1005005945735199.html" (at 83.82 46.99 0) (effects (font (size 1.27 1.27)) (hide yes)))
  (property "LCSC" "C3152174" (at 83.82 46.99 0) (effects (font (size 1.27 1.27))))
  (pin "1")
  (pin "2"))
 (symbol
  (lib_id "Device:R")
  (at 57.15 120.65 0)
  (unit 1)
  (exclude_from_sim no)
  (in_bom yes)
  (on_board yes)
  (dnp no)
  (property "Reference" "R23" (at 58.42 114.3 90) (effects (font (size 1.27 1.27))))
  (property "Value" "100R" (at 58.42 125.73 90) (effects (font (size 1.27 1.27))))
  (property "Footprint" "FRANK:Resistor (0805)" (at 55.372 120.65 90) (effects (font (size 1.27 1.27)) (hide yes)))
  (property "Datasheet" "https://www.vishay.com/docs/28952/mcs0402at-mct0603at-mcu0805at-mca1206at.pdf" (at 57.15 120.65 0) (effects (font (size 1.27 1.27)) (hide yes)))
  (property "Description" "" (at 57.15 120.65 0) (effects (font (size 1.27 1.27)) (hide yes)))
  (property "AliExpress" "https://www.aliexpress.com/item/1005005945735199.html" (at 57.15 120.65 0) (effects (font (size 1.27 1.27)) (hide yes)))
  (property "LCSC" "C3152174" (at 57.15 120.65 0) (effects (font (size 1.27 1.27))))
  (pin "1")
  (pin "2"))
 (symbol
  (lib_name "GND_4")
  (lib_id "power:GND")
  (at 105.41 39.37 90)
  (unit 1)
  (exclude_from_sim no)
  (in_bom yes)
  (on_board yes)
  (dnp no)
  (fields_autoplaced yes)
  (property "Reference" "#PWR052" (at 111.76 39.37 0) (effects (font (size 1.27 1.27)) (hide yes)))
  (property "Value" "GND" (at 109.22 39.3699 90) (effects (font (size 1.27 1.27)) (justify right)))
  (property "Footprint" "" (at 105.41 39.37 0) (effects (font (size 1.27 1.27)) (hide yes)))
  (property "Datasheet" "" (at 105.41 39.37 0) (effects (font (size 1.27 1.27)) (hide yes)))
  (property "Description" "Power symbol creates a global label with name \"GND\" , ground" (at 105.41 39.37 0) (effects (font (size 1.27 1.27)) (hide yes)))
  (pin "1"))
 (symbol
  (lib_id "Device:D_Zener")
  (at 49.53 134.62 270)
  (unit 1)
  (exclude_from_sim no)
  (in_bom yes)
  (on_board yes)
  (dnp no)
  (property "Reference" "D6" (at 46.99 134.62 0) (effects (font (size 1.27 1.27))))
  (property "Value" "3V3" (at 52.07 134.62 0) (effects (font (size 1.27 1.27))))
  (property "Footprint" "FRANK:Diode (SOD-323)" (at 49.53 134.62 0) (effects (font (size 1.27 1.27)) (hide yes)))
  (property "Datasheet" "https://www.vishay.com/docs/83335/bzx384g.pdf" (at 49.53 134.62 0) (effects (font (size 1.27 1.27)) (hide yes)))
  (property "Description" "" (at 49.53 134.62 0) (effects (font (size 1.27 1.27)) (hide yes)))
  (property "AliExpress" "https://www.aliexpress.com/item/1005006143480992.html" (at 49.53 134.62 0) (effects (font (size 1.27 1.27)) (hide yes)))
  (property "LCSC" "C19334" (at 49.53 134.62 0) (effects (font (size 1.27 1.27))))
  (pin "1")
  (pin "2"))
 (symbol
  (lib_id "power:VBUS")
  (at 27.94 49.53 0)
  (unit 1)
  (exclude_from_sim no)
  (in_bom yes)
  (on_board yes)
  (dnp no)
  (fields_autoplaced yes)
  (property "Reference" "#PWR053" (at 27.94 53.34 0) (effects (font (size 1.27 1.27)) (hide yes)))
  (property "Value" "VBUS" (at 27.94 44.45 0) (effects (font (size 1.27 1.27))))
  (property "Footprint" "" (at 27.94 49.53 0) (effects (font (size 1.27 1.27)) (hide yes)))
  (property "Datasheet" "" (at 27.94 49.53 0) (effects (font (size 1.27 1.27)) (hide yes)))
  (property "Description" "Power symbol creates a global label with name \"VBUS\"" (at 27.94 49.53 0) (effects (font (size 1.27 1.27)) (hide yes)))
  (pin "1"))
 (symbol
  (lib_id "Device:R")
  (at 63.5 59.69 90)
  (unit 1)
  (exclude_from_sim no)
  (in_bom yes)
  (on_board yes)
  (dnp no)
  (property "Reference" "R20" (at 63.5 57.15 90) (effects (font (size 1.27 1.27))))
  (property "Value" "1K" (at 63.5 62.23 90) (effects (font (size 1.27 1.27))))
  (property "Footprint" "FRANK:Resistor (0805)" (at 63.5 61.468 90) (effects (font (size 1.27 1.27)) (hide yes)))
  (property "Datasheet" "https://www.vishay.com/docs/28952/mcs0402at-mct0603at-mcu0805at-mca1206at.pdf" (at 63.5 59.69 0) (effects (font (size 1.27 1.27)) (hide yes)))
  (property "Description" "" (at 63.5 59.69 0) (effects (font (size 1.27 1.27)) (hide yes)))
  (property "AliExpress" "https://www.aliexpress.com/item/1005005945735199.html" (at 63.5 59.69 0) (effects (font (size 1.27 1.27)) (hide yes)))
  (property "LCSC" "C17513" (at 63.5 59.69 0) (effects (font (size 1.27 1.27))))
  (pin "1")
  (pin "2"))
 (symbol
  (lib_id "Device:R")
  (at 63.5 39.37 90)
  (unit 1)
  (exclude_from_sim no)
  (in_bom yes)
  (on_board yes)
  (dnp no)
  (property "Reference" "R17" (at 63.5 36.83 90) (effects (font (size 1.27 1.27))))
  (property "Value" "1K" (at 63.5 41.91 90) (effects (font (size 1.27 1.27))))
  (property "Footprint" "FRANK:Resistor (0805)" (at 63.5 41.148 90) (effects (font (size 1.27 1.27)) (hide yes)))
  (property "Datasheet" "https://www.vishay.com/docs/28952/mcs0402at-mct0603at-mcu0805at-mca1206at.pdf" (at 63.5 39.37 0) (effects (font (size 1.27 1.27)) (hide yes)))
  (property "Description" "" (at 63.5 39.37 0) (effects (font (size 1.27 1.27)) (hide yes)))
  (property "AliExpress" "https://www.aliexpress.com/item/1005005945735199.html" (at 63.5 39.37 0) (effects (font (size 1.27 1.27)) (hide yes)))
  (property "LCSC" "C17513" (at 63.5 39.37 0) (effects (font (size 1.27 1.27))))
  (pin "1")
  (pin "2"))
 (symbol
  (lib_id "Connector:Mini-DIN-6")
  (at 45.72 49.53 0)
  (unit 1)
  (exclude_from_sim no)
  (in_bom yes)
  (on_board yes)
  (dnp no)
  (fields_autoplaced yes)
  (property "Reference" "J7" (at 45.7377 39.37 0) (effects (font (size 1.27 1.27))))
  (property "Value" "MDC-036" (at 45.7377 41.91 0) (effects (font (size 1.27 1.27))))
  (property "Footprint" "FRANK:MiniDIN (6 Pin, female)" (at 45.72 49.53 0) (effects (font (size 1.27 1.27)) (hide yes)))
  (property "Datasheet" "http://service.powerdynamics.com/ec/Catalog17/Section%2011.pdf" (at 45.72 49.53 0) (effects (font (size 1.27 1.27)) (hide yes)))
  (property "Description" "" (at 45.72 49.53 0) (effects (font (size 1.27 1.27)) (hide yes)))
  (property "AliExpress" "https://www.aliexpress.com/item/4000106131593.html" (at 45.72 49.53 0) (effects (font (size 1.27 1.27)) (hide yes)))
  (pin "1")
  (pin "2")
  (pin "3")
  (pin "4")
  (pin "5")
  (pin "6"))
 (symbol
  (lib_id "power:GND")
  (at 53.34 49.53 90)
  (unit 1)
  (exclude_from_sim no)
  (in_bom yes)
  (on_board yes)
  (dnp no)
  (property "Reference" "#PWR054" (at 59.69 49.53 0) (effects (font (size 1.27 1.27)) (hide yes)))
  (property "Value" "GND" (at 58.42 49.53 90) (effects (font (size 1.27 1.27)) (hide yes)))
  (property "Footprint" "" (at 53.34 49.53 0) (effects (font (size 1.27 1.27)) (hide yes)))
  (property "Datasheet" "" (at 53.34 49.53 0) (effects (font (size 1.27 1.27)) (hide yes)))
  (property "Description" "Power symbol creates a global label with name \"GND\" , ground" (at 53.34 49.53 0) (effects (font (size 1.27 1.27)) (hide yes)))
  (pin "1"))
 (symbol
  (lib_name "GND_2")
  (lib_id "power:GND")
  (at 49.53 138.43 0)
  (unit 1)
  (exclude_from_sim no)
  (in_bom yes)
  (on_board yes)
  (dnp no)
  (fields_autoplaced yes)
  (property "Reference" "#PWR057" (at 49.53 144.78 0) (effects (font (size 1.27 1.27)) (hide yes)))
  (property "Value" "GND" (at 49.5301 142.24 90) (effects (font (size 1.27 1.27)) (justify right)))
  (property "Footprint" "" (at 49.53 138.43 0) (effects (font (size 1.27 1.27)) (hide yes)))
  (property "Datasheet" "" (at 49.53 138.43 0) (effects (font (size 1.27 1.27)) (hide yes)))
  (property "Description" "Power symbol creates a global label with name \"GND\" , ground" (at 49.53 138.43 0) (effects (font (size 1.27 1.27)) (hide yes)))
  (pin "1"))
 (symbol
  (lib_id "Device:D_Zener")
  (at 97.79 39.37 0)
  (unit 1)
  (exclude_from_sim no)
  (in_bom yes)
  (on_board yes)
  (dnp no)
  (property "Reference" "D4" (at 97.79 41.91 0) (effects (font (size 1.27 1.27))))
  (property "Value" "3V3" (at 97.79 36.83 0) (effects (font (size 1.27 1.27))))
  (property "Footprint" "FRANK:Diode (SOD-323)" (at 97.79 39.37 0) (effects (font (size 1.27 1.27)) (hide yes)))
  (property "Datasheet" "https://www.vishay.com/docs/83335/bzx384g.pdf" (at 97.79 39.37 0) (effects (font (size 1.27 1.27)) (hide yes)))
  (property "Description" "" (at 97.79 39.37 0) (effects (font (size 1.27 1.27)) (hide yes)))
  (property "AliExpress" "https://www.aliexpress.com/item/1005006143480992.html" (at 97.79 39.37 0) (effects (font (size 1.27 1.27)) (hide yes)))
  (property "LCSC" "C19334" (at 97.79 39.37 0) (effects (font (size 1.27 1.27))))
  (pin "1")
  (pin "2"))
 (symbol
  (lib_id "Device:R")
  (at 62.23 120.65 0)
  (unit 1)
  (exclude_from_sim no)
  (in_bom yes)
  (on_board yes)
  (dnp no)
  (property "Reference" "R24" (at 63.5 114.3 90) (effects (font (size 1.27 1.27))))
  (property "Value" "100R" (at 63.5 125.73 90) (effects (font (size 1.27 1.27))))
  (property "Footprint" "FRANK:Resistor (0805)" (at 60.452 120.65 90) (effects (font (size 1.27 1.27)) (hide yes)))
  (property "Datasheet" "https://www.vishay.com/docs/28952/mcs0402at-mct0603at-mcu0805at-mca1206at.pdf" (at 62.23 120.65 0) (effects (font (size 1.27 1.27)) (hide yes)))
  (property "Description" "" (at 62.23 120.65 0) (effects (font (size 1.27 1.27)) (hide yes)))
  (property "AliExpress" "https://www.aliexpress.com/item/1005005945735199.html" (at 62.23 120.65 0) (effects (font (size 1.27 1.27)) (hide yes)))
  (property "LCSC" "C3152174" (at 62.23 120.65 0) (effects (font (size 1.27 1.27))))
  (pin "1")
  (pin "2"))
 (symbol
  (lib_id "Device:D_Zener")
  (at 69.85 134.62 270)
  (unit 1)
  (exclude_from_sim no)
  (in_bom yes)
  (on_board yes)
  (dnp no)
  (property "Reference" "D7" (at 67.31 134.62 0) (effects (font (size 1.27 1.27))))
  (property "Value" "3V3" (at 72.39 134.62 0) (effects (font (size 1.27 1.27))))
  (property "Footprint" "FRANK:Diode (SOD-323)" (at 69.85 134.62 0) (effects (font (size 1.27 1.27)) (hide yes)))
  (property "Datasheet" "https://www.vishay.com/docs/83335/bzx384g.pdf" (at 69.85 134.62 0) (effects (font (size 1.27 1.27)) (hide yes)))
  (property "Description" "" (at 69.85 134.62 0) (effects (font (size 1.27 1.27)) (hide yes)))
  (property "AliExpress" "https://www.aliexpress.com/item/1005006143480992.html" (at 69.85 134.62 0) (effects (font (size 1.27 1.27)) (hide yes)))
  (property "LCSC" "C19334" (at 69.85 134.62 0) (effects (font (size 1.27 1.27))))
  (pin "1")
  (pin "2"))
 (symbol
  (lib_id "Device:C")
  (at 31.75 67.31 0)
  (unit 1)
  (exclude_from_sim no)
  (in_bom yes)
  (on_board yes)
  (dnp no)
  (property "Reference" "C22" (at 34.671 66.1416 0) (effects (font (size 1.27 1.27)) (justify left)))
  (property "Value" "100n" (at 34.671 68.453 0) (effects (font (size 1.27 1.27)) (justify left)))
  (property "Footprint" "FRANK:Capacitor (0805)" (at 32.7152 71.12 0) (effects (font (size 1.27 1.27)) (hide yes)))
  (property "Datasheet" "https://eu.mouser.com/datasheet/2/40/KGM_X7R-3223212.pdf" (at 31.75 67.31 0) (effects (font (size 1.27 1.27)) (hide yes)))
  (property "Description" "" (at 31.75 67.31 0) (effects (font (size 1.27 1.27)) (hide yes)))
  (property "AliExpress" "https://www.aliexpress.com/item/33008008276.html" (at 31.75 67.31 0) (effects (font (size 1.27 1.27)) (hide yes)))
  (property "LCSC" "C1711" (at 31.75 67.31 0) (effects (font (size 1.27 1.27))))
  (pin "1")
  (pin "2")))
